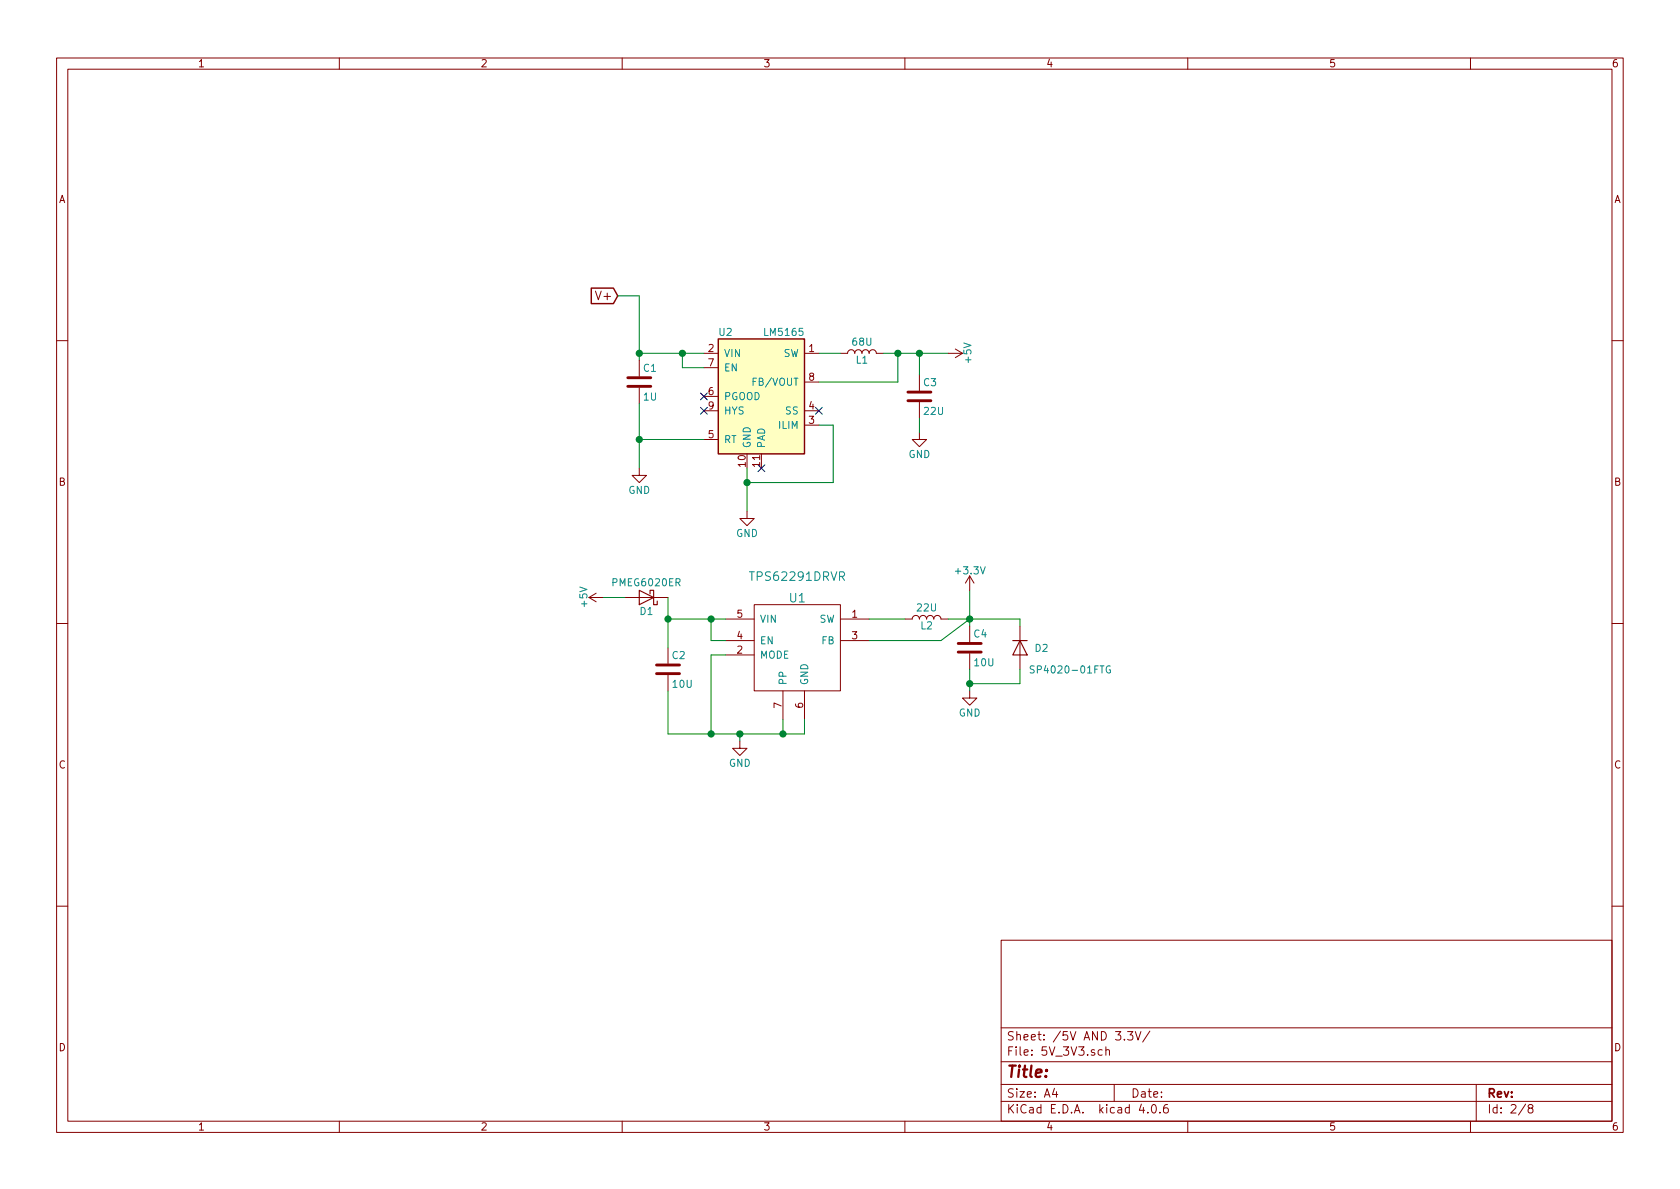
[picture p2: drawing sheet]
EESchema Schematic File Version 2
LIBS:power
LIBS:device
LIBS:transistors
LIBS:conn
LIBS:linear
LIBS:regul
LIBS:74xx
LIBS:cmos4000
LIBS:adc-dac
LIBS:memory
LIBS:xilinx
LIBS:microcontrollers
LIBS:dsp
LIBS:microchip
LIBS:analog_switches
LIBS:motorola
LIBS:texas
LIBS:intel
LIBS:audio
LIBS:interface
LIBS:digital-audio
LIBS:philips
LIBS:display
LIBS:cypress
LIBS:siliconi
LIBS:opto
LIBS:atmel
LIBS:contrib
LIBS:valves
LIBS:Symbols_DCDC-ACDC-Converter_RevC_20Jul2012
LIBS:Symbols_EN60617_13Mar2013
LIBS:Symbols_EN60617-10_HF-Radio_DRAFT_12Sep2013
LIBS:Symbols_ICs-Diskrete_RevD10
LIBS:Symbols_ICs-Opto_RevB_16Sep2013
LIBS:Symbols_Microcontroller_Philips-NXP_RevA_06Oct2013
LIBS:Symbols_Socket-DIN41612_RevA
LIBS:Symbols_Transformer-Diskrete_RevA
LIBS:SymbolsSimilarEN60617+oldDIN617-RevE8
LIBS:74xgxx
LIBS:ac-dc
LIBS:actel
LIBS:allegro
LIBS:Altera
LIBS:analog_devices
LIBS:battery_management
LIBS:bbd
LIBS:bosch
LIBS:brooktre
LIBS:cmos_ieee
LIBS:dc-dc
LIBS:diode
LIBS:elec-unifil
LIBS:ESD_Protection
LIBS:ftdi
LIBS:gennum
LIBS:graphic
LIBS:hc11
LIBS:ir
LIBS:Lattice
LIBS:leds
LIBS:logo
LIBS:maxim
LIBS:mechanical
LIBS:microchip_dspic33dsc
LIBS:microchip_pic10mcu
LIBS:microchip_pic12mcu
LIBS:microchip_pic16mcu
LIBS:microchip_pic18mcu
LIBS:microchip_pic24mcu
LIBS:microchip_pic32mcu
LIBS:modules
LIBS:motor_drivers
LIBS:motors
LIBS:msp430
LIBS:nordicsemi
LIBS:nxp
LIBS:nxp_armmcu
LIBS:onsemi
LIBS:Oscillators
LIBS:Power_Management
LIBS:powerint
LIBS:pspice
LIBS:references
LIBS:relays
LIBS:rfcom
LIBS:sensors
LIBS:silabs
LIBS:stm8
LIBS:stm32
LIBS:supertex
LIBS:switches
LIBS:transf
LIBS:triac_thyristor
LIBS:ttl_ieee
LIBS:video
LIBS:wiznet
LIBS:Worldsemi
LIBS:Xicor
LIBS:zetex
LIBS:Zilog
LIBS:BMS_V2-cache
EELAYER 25 0
EELAYER END
$Descr A4 11693 8268
encoding utf-8
Sheet 2 8
Title ""
Date ""
Rev ""
Comp ""
Comment1 ""
Comment2 ""
Comment3 ""
Comment4 ""
$EndDescr
$Comp
L LM5165 U2
U 1 1
P 5300 2750
F 0 "U2" H 5000 3200 50  0000 L CNN
F 1 "LM5165" H 5600 3200 50  0000 R CNN
F 2 "Housings_DFN_QFN:DFN-10-1EP_3x3mm_Pitch0.5mm" H 5300 3300 50  0001 C CNN
F 3 "" H 5300 3300 50  0001 C CNN
	1    5300 2750
	1    0    0    -1  
$EndComp
Wire Wire Line
	4450 2050 4450 2500
Wire Wire Line
	4450 2450 4900 2450
$Comp
L C C1
U 1 1
P 4450 2650
F 0 "C1" H 4475 2750 50  0000 L CNN
F 1 "1U" H 4475 2550 50  0000 L CNN
F 2 "Capacitors_SMD:C_1206_HandSoldering" H 4488 2500 50  0001 C CNN
F 3 "" H 4450 2650 50  0001 C CNN
	1    4450 2650
	1    0    0    -1  
$EndComp
Connection ~ 4450 2450
$Comp
L GND #PWR02
U 1 1
P 4450 3250
F 0 "#PWR02" H 4450 3000 50  0001 C CNN
F 1 "GND" H 4450 3100 50  0000 C CNN
F 2 "" H 4450 3250 50  0001 C CNN
F 3 "" H 4450 3250 50  0001 C CNN
	1    4450 3250
	1    0    0    -1  
$EndComp
Wire Wire Line
	4450 3250 4450 2800
Wire Wire Line
	4900 3050 4450 3050
Connection ~ 4450 3050
Wire Wire Line
	4900 2550 4750 2550
Wire Wire Line
	4750 2550 4750 2450
Connection ~ 4750 2450
$Comp
L GND #PWR03
U 1 1
P 5200 3550
F 0 "#PWR03" H 5200 3300 50  0001 C CNN
F 1 "GND" H 5200 3400 50  0000 C CNN
F 2 "" H 5200 3550 50  0001 C CNN
F 3 "" H 5200 3550 50  0001 C CNN
	1    5200 3550
	1    0    0    -1  
$EndComp
Wire Wire Line
	5200 3550 5200 3250
Wire Wire Line
	5700 2950 5800 2950
Wire Wire Line
	5800 2950 5800 3350
Wire Wire Line
	5800 3350 5200 3350
Connection ~ 5200 3350
$Comp
L L L1
U 1 1
P 6000 2450
F 0 "L1" V 5950 2450 50  0000 C CNN
F 1 "68U" V 6075 2450 50  0000 C CNN
F 2 "Inductors_SMD:L_6.3x6.3_H3" H 6000 2450 50  0001 C CNN
F 3 "" H 6000 2450 50  0001 C CNN
	1    6000 2450
	0    -1   -1   0   
$EndComp
Wire Wire Line
	5700 2450 5850 2450
Wire Wire Line
	5700 2650 6250 2650
Wire Wire Line
	6250 2650 6250 2450
Wire Wire Line
	6150 2450 6600 2450
$Comp
L C C3
U 1 1
P 6400 2750
F 0 "C3" H 6425 2850 50  0000 L CNN
F 1 "22U" H 6425 2650 50  0000 L CNN
F 2 "Capacitors_SMD:C_1206_HandSoldering" H 6438 2600 50  0001 C CNN
F 3 "" H 6400 2750 50  0001 C CNN
	1    6400 2750
	1    0    0    -1  
$EndComp
Wire Wire Line
	6400 2450 6400 2600
Connection ~ 6250 2450
$Comp
L GND #PWR04
U 1 1
P 6400 3000
F 0 "#PWR04" H 6400 2750 50  0001 C CNN
F 1 "GND" H 6400 2850 50  0000 C CNN
F 2 "" H 6400 3000 50  0001 C CNN
F 3 "" H 6400 3000 50  0001 C CNN
	1    6400 3000
	1    0    0    -1  
$EndComp
Wire Wire Line
	6400 3000 6400 2900
$Comp
L +5V #PWR05
U 1 1
P 6600 2450
F 0 "#PWR05" H 6600 2300 50  0001 C CNN
F 1 "+5V" H 6600 2590 50  0000 C CNN
F 2 "" H 6600 2450 50  0001 C CNN
F 3 "" H 6600 2450 50  0001 C CNN
	1    6600 2450
	0    1    1    0   
$EndComp
Connection ~ 6400 2450
$Comp
L TPS62291DRVR U1
U 1 1
P 5050 4300
F 0 "U1" H 5550 4450 60  0000 C CNN
F 1 "TPS62291DRVR" H 5550 4600 60  0000 C CNN
F 2 "Housings_DFN_QFN:DFN-6-1EP_2x2mm_Pitch0.5mm" H 5050 4300 60  0001 C CNN
F 3 "" H 5050 4300 60  0001 C CNN
	1    5050 4300
	1    0    0    -1  
$EndComp
$Comp
L +5V #PWR06
U 1 1
P 4200 4150
F 0 "#PWR06" H 4200 4000 50  0001 C CNN
F 1 "+5V" H 4200 4290 50  0000 C CNN
F 2 "" H 4200 4150 50  0001 C CNN
F 3 "" H 4200 4150 50  0001 C CNN
	1    4200 4150
	0    -1   -1   0   
$EndComp
$Comp
L D_Schottky D1
U 1 1
P 4500 4150
F 0 "D1" H 4500 4250 50  0000 C CNN
F 1 "PMEG6020ER" H 4500 4050 50  0000 C CNN
F 2 "Diodes_SMD:D_SOD-123F" H 4500 4150 50  0001 C CNN
F 3 "" H 4500 4150 50  0001 C CNN
	1    4500 4150
	-1   0    0    1   
$EndComp
$Comp
L C C2
U 1 1
P 4650 4650
F 0 "C2" H 4675 4750 50  0000 L CNN
F 1 "10U" H 4675 4550 50  0000 L CNN
F 2 "Capacitors_SMD:C_1206_HandSoldering" H 4688 4500 50  0001 C CNN
F 3 "" H 4650 4650 50  0001 C CNN
	1    4650 4650
	1    0    0    -1  
$EndComp
Wire Wire Line
	4200 4150 4350 4150
Wire Wire Line
	4650 4150 4650 4500
Wire Wire Line
	4650 4300 5050 4300
Connection ~ 4650 4300
Wire Wire Line
	5050 4450 4950 4450
Wire Wire Line
	4950 4450 4950 4300
Connection ~ 4950 4300
$Comp
L GND #PWR07
U 1 1
P 5150 5150
F 0 "#PWR07" H 5150 4900 50  0001 C CNN
F 1 "GND" H 5150 5000 50  0000 C CNN
F 2 "" H 5150 5150 50  0001 C CNN
F 3 "" H 5150 5150 50  0001 C CNN
	1    5150 5150
	1    0    0    -1  
$EndComp
Wire Wire Line
	5150 5150 5150 5100
Wire Wire Line
	4650 5100 5600 5100
Wire Wire Line
	5450 5100 5450 5000
Wire Wire Line
	5600 5100 5600 5000
Connection ~ 5450 5100
Wire Wire Line
	5050 4550 4950 4550
Wire Wire Line
	4950 4550 4950 5100
Connection ~ 5150 5100
Wire Wire Line
	4650 4800 4650 5100
Connection ~ 4950 5100
$Comp
L L L2
U 1 1
P 6450 4300
F 0 "L2" V 6400 4300 50  0000 C CNN
F 1 "22U" V 6525 4300 50  0000 C CNN
F 2 "Inductors_SMD:L_6.3x6.3_H3" H 6450 4300 50  0001 C CNN
F 3 "" H 6450 4300 50  0001 C CNN
	1    6450 4300
	0    -1   -1   0   
$EndComp
Wire Wire Line
	6050 4300 6300 4300
$Comp
L C C4
U 1 1
P 6750 4500
F 0 "C4" H 6775 4600 50  0000 L CNN
F 1 "10U" H 6775 4400 50  0000 L CNN
F 2 "Capacitors_SMD:C_1206_HandSoldering" H 6788 4350 50  0001 C CNN
F 3 "" H 6750 4500 50  0001 C CNN
	1    6750 4500
	1    0    0    -1  
$EndComp
Wire Wire Line
	6600 4300 7100 4300
Wire Wire Line
	6750 4100 6750 4350
Wire Wire Line
	6050 4450 6550 4450
Wire Wire Line
	6550 4450 6750 4300
Connection ~ 6750 4300
$Comp
L D D2
U 1 1
P 7100 4500
F 0 "D2" V 7100 4650 50  0000 C CNN
F 1 "SP4020-01FTG" V 7250 4850 50  0000 C CNN
F 2 "Diodes_SMD:D_SOD-323_HandSoldering" H 7100 4500 50  0001 C CNN
F 3 "" H 7100 4500 50  0001 C CNN
	1    7100 4500
	0    1    1    0   
$EndComp
Wire Wire Line
	7100 4300 7100 4350
Wire Wire Line
	6750 4650 6750 4800
Wire Wire Line
	6750 4750 7100 4750
Wire Wire Line
	7100 4750 7100 4650
$Comp
L GND #PWR08
U 1 1
P 6750 4800
F 0 "#PWR08" H 6750 4550 50  0001 C CNN
F 1 "GND" H 6750 4650 50  0000 C CNN
F 2 "" H 6750 4800 50  0001 C CNN
F 3 "" H 6750 4800 50  0001 C CNN
	1    6750 4800
	1    0    0    -1  
$EndComp
Connection ~ 6750 4750
$Comp
L +3.3V #PWR09
U 1 1
P 6750 4100
F 0 "#PWR09" H 6750 3950 50  0001 C CNN
F 1 "+3.3V" H 6750 4240 50  0000 C CNN
F 2 "" H 6750 4100 50  0001 C CNN
F 3 "" H 6750 4100 50  0001 C CNN
	1    6750 4100
	1    0    0    -1  
$EndComp
Text GLabel 4300 2050 0    60   Input ~ 0
V+
Wire Wire Line
	4300 2050 4450 2050
NoConn ~ 4900 2750
NoConn ~ 4900 2850
NoConn ~ 5700 2850
NoConn ~ 5300 3250
$EndSCHEMATC
